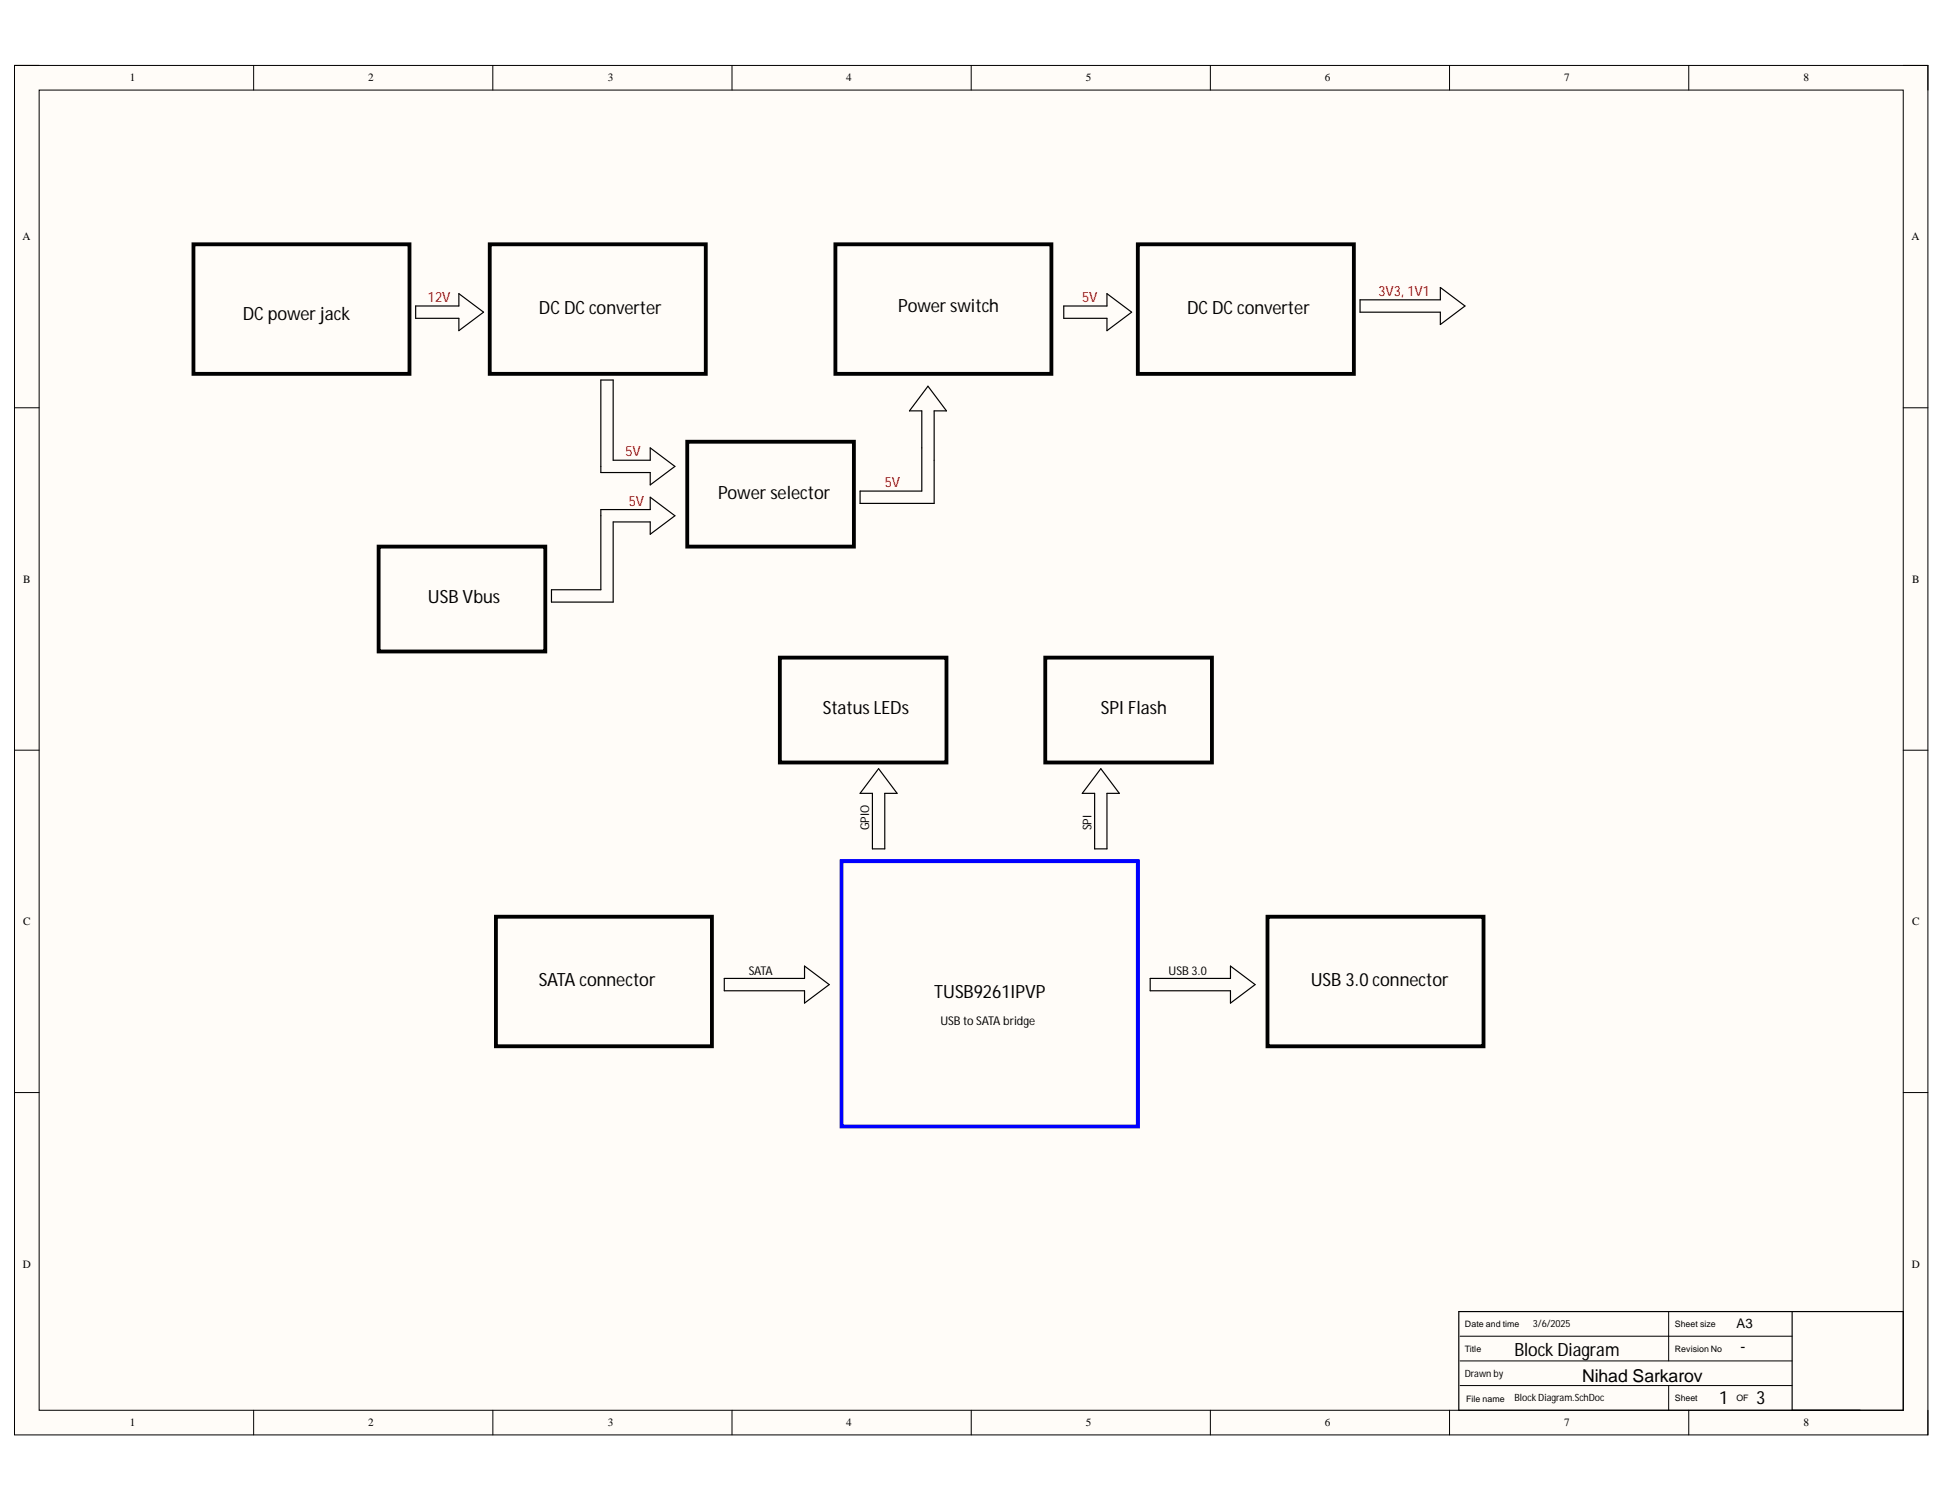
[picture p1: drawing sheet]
<svg xmlns="http://www.w3.org/2000/svg" width="279mm" height="216mm" viewBox="0 0 279 216" stroke-linecap="round" stroke-linejoin="round" font-family="sans-serif">
<path d="M2.1 9.4h274.8v196.7h-274.8z" fill-rule="evenodd" fill="#fffcf8"/>
<path d="M2.1 9.4h274.8v196.7h-274.8z" fill="none" stroke="#000" stroke-width=".14"/>
<path d="M5.6 12.9h267.8v189.7h-267.8z" fill-rule="evenodd" fill="#fffcf8"/>
<g fill="none" stroke="#000" stroke-width=".14">
<path d="M2.1 9.4h3.5M5.6 12.9h267.8v189.7h-267.8zM36.4 9.4v3.5M70.8 9.4v3.5M105.2 9.4v3.5M139.5 9.4v3.5M173.9 9.4v3.5M208.2 9.4v3.5M242.6 9.4v3.5M273.4 9.4h3.5v3.5M2.1 58.6h3.5M273.4 58.6h3.5"/>
<path d="M2.1 107.8h3.5M273.4 107.8h3.5M2.1 156.9h3.5M273.4 156.9h3.5M209.7 199h47.7M209.7 195.5h47.7M209.7 191.9h47.7M239.7 188.4v7.1M239.7 199v3.6M36.4 202.6v3.5M70.8 202.6v3.5M105.2 202.6v3.5"/>
<path d="M139.5 202.6v3.5M173.9 202.6v3.5M208.2 202.6v3.5M242.6 202.6v3.5M276.9 202.6v3.5"/>
</g>
<path d="M59.7 44h6.2v-1.8l3.6 2.6-3.6 2.7v-1.8h-6.2zM86.3 54.6h1.8v11.5h5.3v-1.8l3.6 2.7-3.6 2.7v-1.8h-7.1zM133.3 55.5l2.7 3.5h-1.8v13.3h-10.6v-1.8h8.8v-11.5h-1.8zM152.8 44h6.2v-1.8l3.6 2.6-3.6 2.7v-1.8h-6.2zM195.4 43.1h11.5v-1.8l3.5 2.7-3.5 2.6v-1.8h-11.5zM86.3 73.2h7.1v-1.8l3.6 2.7-3.6 2.6v-1.7h-5.3v11.5h-8.9v-1.8h7.1zM126.2 110.4l2.7 3.6h-1.8v7.9h-1.8v-7.9h-1.7zM158.1 110.4l2.7 3.6h-1.8v7.9h-1.8v-7.9h-1.7zM104 140.5h11.6v-1.7l3.5 2.6-3.5 2.7v-1.8h-11.6zM165.2 140.5h11.6v-1.7l3.5 2.6-3.5 2.7v-1.8h-11.6zM209.6 188.4h63.8v14.2h-63.8zM257.4 188.4v14.2" fill="none" stroke="#000" stroke-width=".17"/>
<path d="M120.9 123.7h42.5v38.1h-42.5z" fill="none" stroke="#00f" stroke-width=".55"/>
<path d="M27.8 35.1h31v18.6h-31zM70.4 35.1h31v18.6h-31zM120 35.1h31v18.6h-31zM163.4 35.1h31.1v18.6h-31.1zM54.4 78.5h23.9v15.1h-23.9zM98.7 63.5h24v15h-24zM112 94.5h24v15h-24zM150.2 94.5h23.9v15h-23.9zM71.2 131.7h31.1v18.6h-31.1zM182.1 131.7h31v18.6h-31z" fill="none" stroke="#000" stroke-width=".55"/>
<g font-size="2.6">
<text x="34.9" y="45.9">DC power jack</text>
<text x="77.4" y="45">DC DC converter</text>
<text x="129" y="44.9">Power switch</text>
<text x="170.5" y="45">DC DC converter</text>
<text x="103.2" y="71.6">Power selector</text>
<text x="61.5" y="86.7">USB Vbus</text>
<text x="118.2" y="102.6">Status LEDs</text>
<text x="158.1" y="102.6">SPI Flash</text>
<text x="77.4" y="141.6">SATA connector</text>
<text x="134.2" y="143.4">TUSB9261IPVP</text>
<text x="188.3" y="141.6">USB 3.0 connector</text>
<text x="217.5" y="194.8">Block Diagram</text>
<text x="250" y="194.2">-</text>
<text x="247" y="201.7">1</text>
<text x="252.3" y="201.7">3</text>
</g>
<text font-size="2.5" x="227.3" y="198.5">Nihad Sarkarov</text>
<g font-size="2" fill="#f00">
<text x="61.5" y="43.4">12V</text>
<text x="155.5" y="43.4">5V</text>
<text x="198" y="42.5">3V3, 1V1</text>
<text x="89.8" y="65.6">5V</text>
<text x="127.1" y="70">5V</text>
<text x="90.3" y="72.7">5V</text>
</g>
<text font-size="1.9" x="249.5" y="190.8">A3</text>
<g font-size="1.7">
<text x="124.9" y="119.3" transform="rotate(-90 124.9 119.3)">GPIO</text>
<text x="156.8" y="119.3" transform="rotate(-90 156.8 119.3)">SPI</text>
<text x="107.6" y="140.1">SATA</text>
<text x="167.9" y="140.1">USB 3.0</text>
<text x="135.1" y="147.2">USB to SATA bridge</text>
</g>
<g font-size="1.6">
<text x="18.6" y="11.7">1</text>
<text x="52.9" y="11.7">2</text>
<text x="87.3" y="11.7">3</text>
<text x="121.6" y="11.7">4</text>
<text x="156" y="11.7">5</text>
<text x="190.3" y="11.7">6</text>
<text x="224.7" y="11.7">7</text>
<text x="259.1" y="11.7">8</text>
<text x="3.3" y="34.5">A</text>
<text x="274.6" y="34.5">A</text>
<text x="3.3" y="83.7">B</text>
<text x="274.7" y="83.7">B</text>
<text x="3.3" y="132.9">C</text>
<text x="274.7" y="132.9">C</text>
<text x="3.3" y="182.1">D</text>
<text x="274.6" y="182.1">D</text>
<text x="18.6" y="204.9">1</text>
<text x="52.9" y="204.9">2</text>
<text x="87.3" y="204.9">3</text>
<text x="121.6" y="204.9">4</text>
<text x="156" y="204.9">5</text>
<text x="190.3" y="204.9">6</text>
<text x="224.7" y="204.9">7</text>
<text x="259.1" y="204.9">8</text>
</g>
<g font-size="1.4">
<text x="220.2" y="190.7">3/6/2025</text>
<text x="210.4" y="197.8">Drawn by</text>
<text x="217.5" y="201.3">Block Diagram.SchDoc</text>
</g>
<g font-size="1.3">
<text x="210.4" y="190.6">Date and time</text>
<text x="240.6" y="190.6">Sheet size</text>
<text x="210.4" y="194.2">Title</text>
<text x="240.6" y="194.2">Revision No</text>
<text x="210.6" y="201.4">File name</text>
<text x="240.6" y="201.3">Sheet</text>
<text x="249.5" y="201.3">OF</text>
</g>
</svg>
